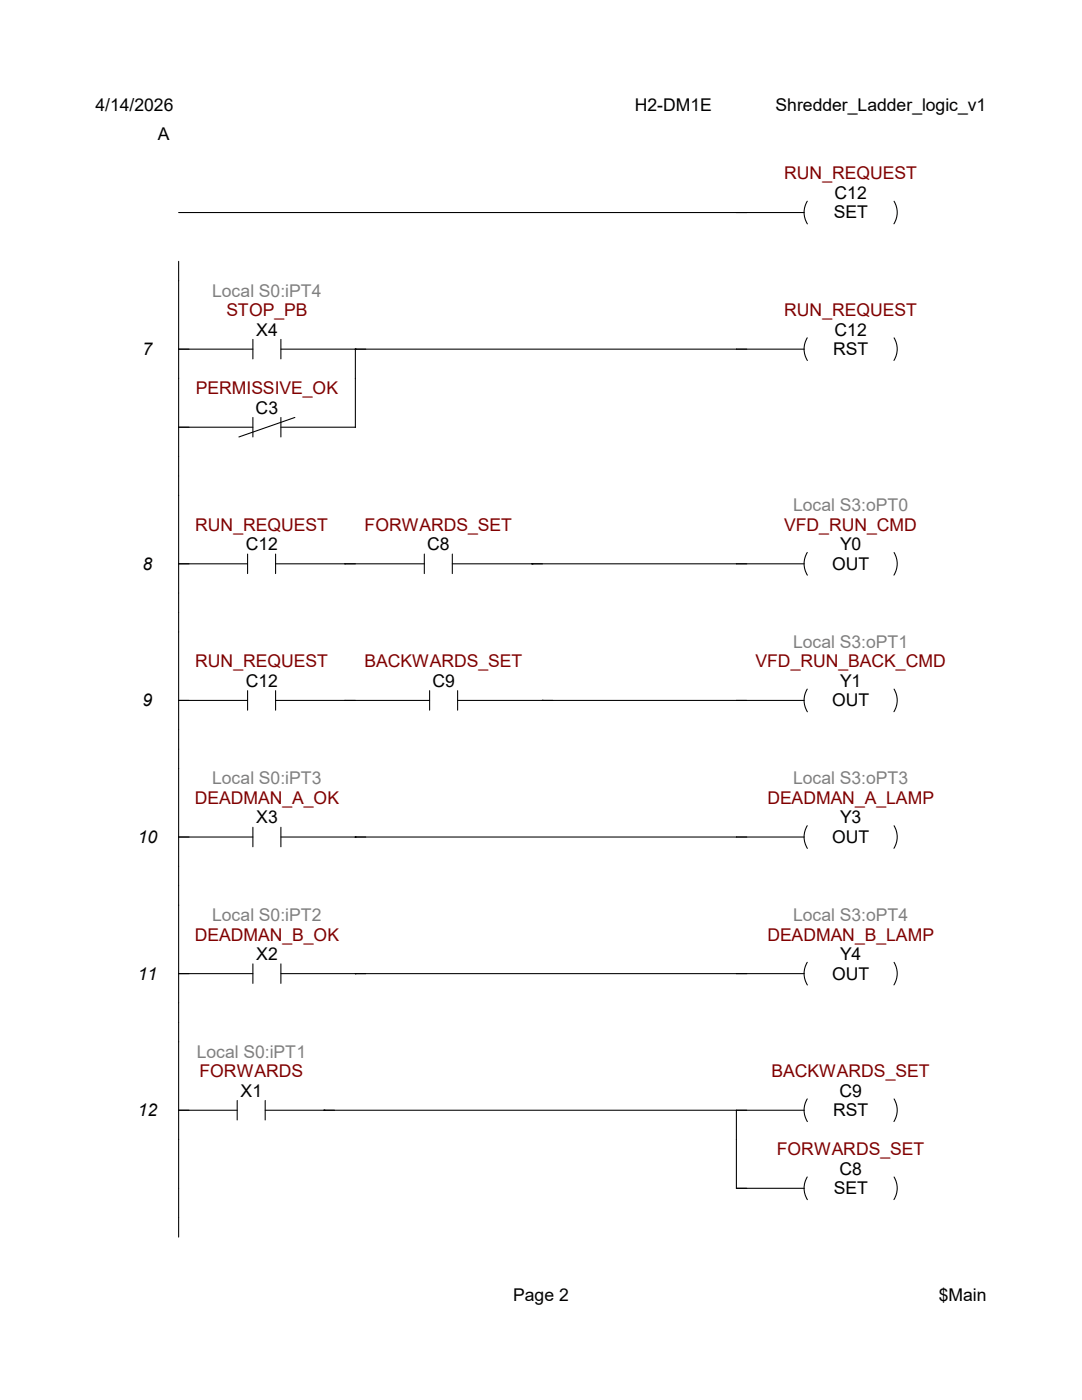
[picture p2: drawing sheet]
<svg xmlns="http://www.w3.org/2000/svg" width="216mm" height="279mm" viewBox="0 0 216 279" stroke-linecap="round" stroke-linejoin="round" font-family="sans-serif">
<path d="M35.6 42.4h124.9M161.1 40.2a4.3 4.3 0 0 0 0 4.5M178.4 40.2a4.3 4.3 0 0 1 0 4.5" fill="none" stroke="#000" stroke-width=".21"/>
<path d="M31.5 24.9h2.3v3.9h-2.3z" fill="#fff"/>
<g fill="none" stroke="#000" stroke-width=".21">
<path d="M35.6 52.2v194.7M35.6 69.7h14.9M50.5 67.7v3.9M56 69.7h104.5M56 67.7v3.9M70.9 69.7h.1M70.9 69.7v15.6M161.1 67.4a4.3 4.3 0 0 0 0 4.5M178.4 67.4a4.3 4.3 0 0 1 0 4.5M35.6 85.3h14.9M50.5 83.3v3.9M56 83.3v3.9"/>
<path d="M56 85.3h15M58.8 83.3l-11.1 3.9M35.6 112.5h13.8M49.4 110.6v3.9M55 112.5h29.7M55 110.6v3.9M84.7 110.6v3.9M90.3 112.5h70.2M90.3 110.6v3.9M106.2 112.5h.1M161.1 110.3a4.3 4.3 0 0 0 0 4.5M178.4 110.3a4.3 4.3 0 0 1 0 4.5"/>
<path d="M35.6 139.8h13.8M49.4 137.8v3.9M55 137.8v3.9M55 139.8h30.7M85.7 137.8v3.9M91.3 139.8h69.2M91.3 137.8v3.9M108.2 139.8h.1M161.1 137.5a4.3 4.3 0 0 0 0 4.6M178.4 137.5a4.3 4.3 0 0 1 0 4.5M35.6 167h14.9M50.5 165.1v3.9"/>
<path d="M56 165.1v3.9M56 167h104.5M70.9 167h.1M161.1 164.8a4.3 4.3 0 0 0 0 4.5M178.4 164.8a4.3 4.3 0 0 1 0 4.5M35.6 194.3h14.9M50.5 192.4v3.9M56 192.4v3.9M56 194.3h104.5M70.9 194.3h.1M161.1 192a4.3 4.3 0 0 0 0 4.6M178.4 192.1a4.3 4.3 0 0 1 0 4.5"/>
<path d="M47.3 219.6v3.9M52.9 219.6v3.9M161.1 219.3a4.3 4.3 0 0 0 0 4.5M178.4 219.3a4.3 4.3 0 0 1 0 4.5M35.6 221.6h11.7M52.9 221.6h107.6M64.7 221.6h.1M146.9 221.6v15.6h13.6M161.1 234.9a4.3 4.3 0 0 0 0 4.5M178.4 234.9a4.3 4.3 0 0 1 0 4.5"/>
</g>
<g fill="#fff">
<path d="M102.4 256.5h11.1v3.8h-11.1z"/>
<path d="M187.3 256.5h9.5v3.8h-9.5z"/>
</g>
<g font-size="3.5">
<text x="19" y="22.2">4/14/2026</text>
<text x="126.7" y="22.2">H2-DM1E</text>
<text x="154.8" y="22.2">Shredder_Ladder_logic_v1</text>
<text x="31.5" y="28">A</text>
<text x="166.5" y="39.7">C12</text>
<text x="166.4" y="43.6">SET</text>
<text x="28.4" y="70.9">7</text>
<text x="51.1" y="67">X4</text>
<text x="166.2" y="70.9">RST</text>
<text x="166.5" y="67">C12</text>
<text x="51" y="82.5">C3</text>
<text x="28.4" y="113.7">8</text>
<text x="49" y="109.8">C12</text>
<text x="85.3" y="109.8">C8</text>
<text x="166" y="113.7">OUT</text>
<text x="167.6" y="109.8">Y0</text>
<text x="49" y="137.1">C12</text>
<text x="86.3" y="137.1">C9</text>
<text x="167.6" y="137.1">Y1</text>
<text x="28.4" y="141">9</text>
<text x="166" y="141">OUT</text>
<text x="51.1" y="164.3">X3</text>
<text x="167.6" y="164.3">Y3</text>
<text x="27.5" y="168.2">10</text>
<text x="166" y="168.2">OUT</text>
<text x="51.1" y="191.6">X2</text>
<text x="167.6" y="191.6">Y4</text>
<text x="27.5" y="195.5">11</text>
<text x="166" y="195.5">OUT</text>
<text x="48" y="218.9">X1</text>
<text x="167.5" y="218.9">C9</text>
<text x="27.5" y="222.8">12</text>
<text x="166.2" y="222.8">RST</text>
<text x="166.4" y="238.3">SET</text>
<text x="167.5" y="234.4">C8</text>
<text x="102.4" y="259.6">Page 2</text>
<text x="187.3" y="259.6">$Main</text>
</g>
<g font-size="3.5" fill="#800000">
<text x="156.5" y="35.8">RUN_REQUEST</text>
<text x="45.2" y="63.1">STOP_PB</text>
<text x="156.5" y="63.1">RUN_REQUEST</text>
<text x="39.1" y="78.7">PERMISSIVE_OK</text>
<text x="38.9" y="105.9">RUN_REQUEST</text>
<text x="72.7" y="105.9">FORWARDS_SET</text>
<text x="156.5" y="105.9">VFD_RUN_CMD</text>
<text x="38.9" y="133.2">RUN_REQUEST</text>
<text x="72.7" y="133.2">BACKWARDS_SET</text>
<text x="150.7" y="133.2">VFD_RUN_BACK_CMD</text>
<text x="38.9" y="160.4">DEADMAN_A_OK</text>
<text x="153.1" y="160.4">DEADMAN_A_LAMP</text>
<text x="38.9" y="187.7">DEADMAN_B_OK</text>
<text x="153.1" y="187.7">DEADMAN_B_LAMP</text>
<text x="39.8" y="215">FORWARDS</text>
<text x="154" y="215">BACKWARDS_SET</text>
<text x="155" y="230.5">FORWARDS_SET</text>
</g>
<g font-size="3.5" fill="#808080">
<text x="42.3" y="59.2">Local S0:iPT4</text>
<text x="158.2" y="102">Local S3:oPT0</text>
<text x="158.2" y="129.3">Local S3:oPT1</text>
<text x="42.3" y="156.5">Local S0:iPT3</text>
<text x="158.2" y="156.5">Local S3:oPT3</text>
<text x="42.3" y="183.8">Local S0:iPT2</text>
<text x="158.2" y="183.8">Local S3:oPT4</text>
<text x="39.2" y="211.1">Local S0:iPT1</text>
</g>
</svg>
